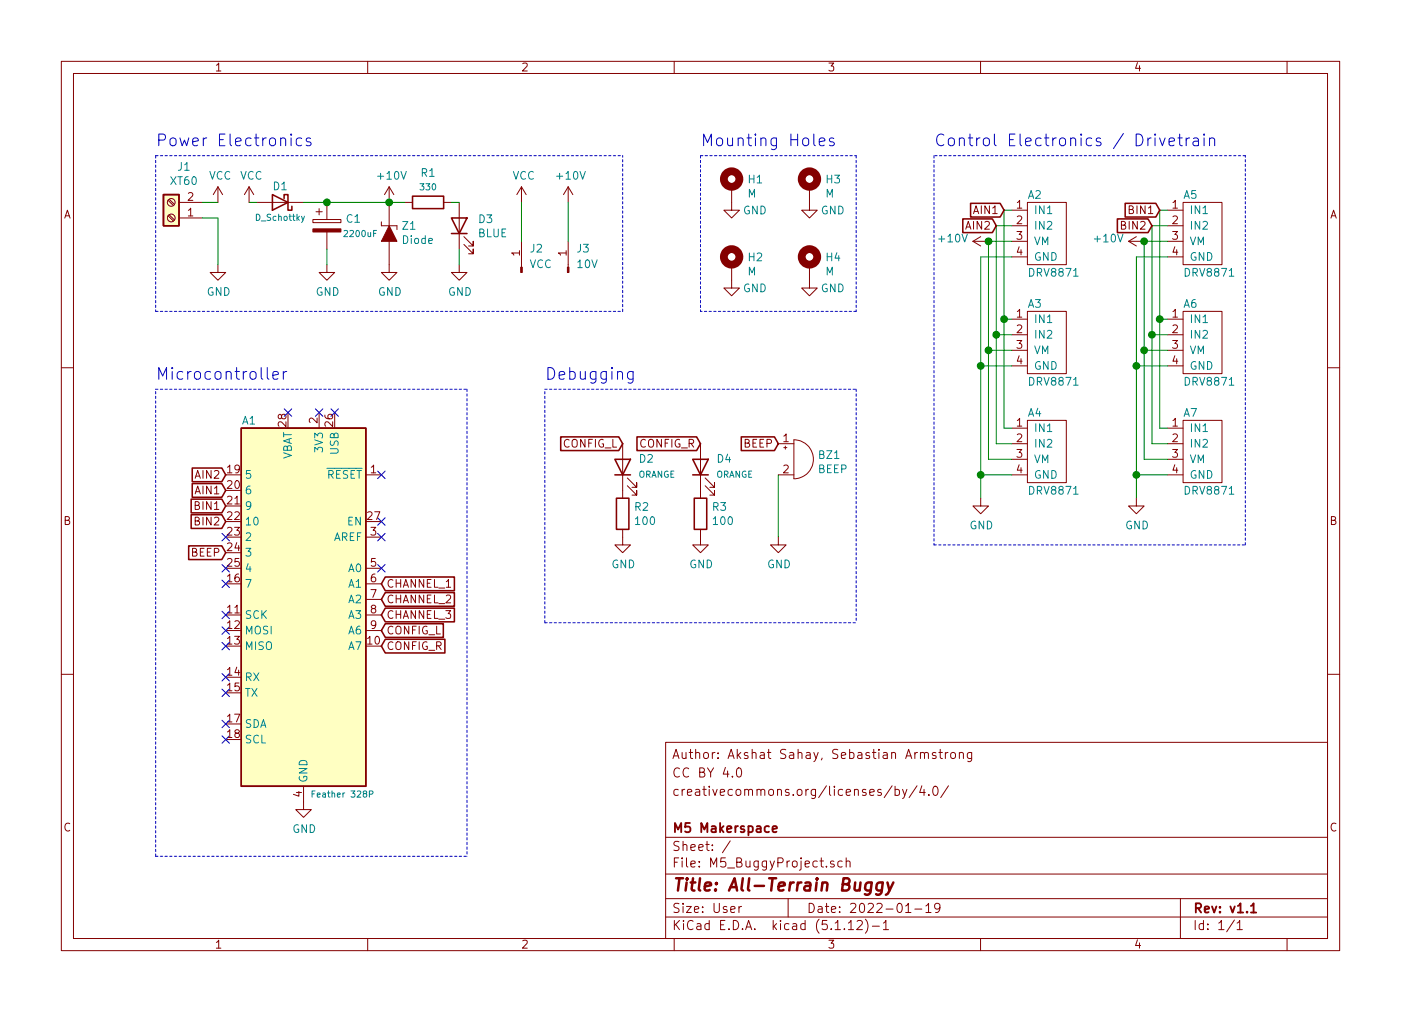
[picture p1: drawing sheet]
EESchema Schematic File Version 4
EELAYER 30 0
EELAYER END
$Descr User 9000 6500
encoding utf-8
Sheet 1 1
Title "All-Terrain Buggy "
Date "2022-01-19"
Rev "v1.1"
Comp "M5 Makerspace "
Comment1 ""
Comment2 "creativecommons.org/licenses/by/4.0/"
Comment3 "CC BY 4.0"
Comment4 "Author: Akshat Sahay, Sebastian Armstrong "
$EndDescr
$Comp
L Connector:Screw_Terminal_01x02 J1
U 1 1
P 1100 1400
F 0 "J1" H 1018 1075 50  0000 C CNN
F 1 "XT60" H 1018 1166 50  0000 C CNN
F 2 "Connector_AMASS:AMASS_XT60-M_1x02_P7.20mm_Vertical" H 1100 1400 50  0001 C CNN
F 3 "~" H 1100 1400 50  0001 C CNN
	1    1100 1400
	-1   0    0    1   
$EndComp
$Comp
L power:VCC #PWR01
U 1 1
P 1400 1300
F 0 "#PWR01" H 1400 1150 50  0001 C CNN
F 1 "VCC" H 1415 1473 50  0000 C CNN
F 2 "" H 1400 1300 50  0001 C CNN
F 3 "" H 1400 1300 50  0001 C CNN
	1    1400 1300
	1    0    0    -1  
$EndComp
Wire Notes Line
	1000 1000 1000 2000
Wire Wire Line
	1300 1300 1400 1300
Wire Wire Line
	1300 1400 1400 1400
Text Notes 1000 950  0    75   ~ 0
Power Electronics\n
Text Notes 6000 950  0    75   ~ 0
Control Electronics / Drivetrain
Wire Notes Line
	6000 1000 6000 3500
Wire Notes Line
	6000 3500 8000 3500
Wire Notes Line
	8000 1000 6000 1000
Wire Notes Line
	8000 3500 8000 1000
Wire Notes Line
	1000 5500 1000 2500
Text Notes 1000 2450 0    75   ~ 0
Microcontroller
$Comp
L power:GND #PWR02
U 1 1
P 1400 1700
F 0 "#PWR02" H 1400 1450 50  0001 C CNN
F 1 "GND" H 1405 1527 50  0000 C CNN
F 2 "" H 1400 1700 50  0001 C CNN
F 3 "" H 1400 1700 50  0001 C CNN
	1    1400 1700
	1    0    0    -1  
$EndComp
Wire Notes Line
	3000 2500 3000 5500
Wire Notes Line
	1000 2500 3000 2500
Wire Wire Line
	1650 1300 1600 1300
$Comp
L power:VCC #PWR0102
U 1 1
P 1600 1300
F 0 "#PWR0102" H 1600 1150 50  0001 C CNN
F 1 "VCC" H 1615 1473 50  0000 C CNN
F 2 "" H 1600 1300 50  0001 C CNN
F 3 "" H 1600 1300 50  0001 C CNN
	1    1600 1300
	1    0    0    -1  
$EndComp
$Comp
L Device:D_Schottky D1
U 1 1
P 1800 1300
F 0 "D1" H 1800 1200 50  0000 C CNN
F 1 "D_Schottky" H 1800 1400 40  0000 C CNN
F 2 "Package_TO_SOT_THT:TO-220-2_Vertical" H 1800 1300 50  0001 C CNN
F 3 "~" H 1800 1300 50  0001 C CNN
	1    1800 1300
	-1   0    0    1   
$EndComp
Connection ~ 2100 1300
Wire Wire Line
	2100 1300 2500 1300
Connection ~ 2500 1300
Wire Wire Line
	2500 1300 2600 1300
Wire Wire Line
	2950 1300 2900 1300
$Comp
L Device:LED D3
U 1 1
P 2950 1450
F 0 "D3" V 2989 1332 50  0000 R CNN
F 1 "BLUE" V 2898 1332 50  0000 R CNN
F 2 "LED_SMD:LED_1206_3216Metric" H 2950 1450 50  0001 C CNN
F 3 "~" H 2950 1450 50  0001 C CNN
	1    2950 1450
	0    -1   -1   0   
$EndComp
$Comp
L Device:R R1
U 1 1
P 2750 1300
F 0 "R1" V 2559 1300 50  0000 C CNN
F 1 "330" V 2650 1300 40  0000 C CNN
F 2 "Resistor_SMD:R_1206_3216Metric" V 2680 1300 50  0001 C CNN
F 3 "~" H 2750 1300 50  0001 C CNN
	1    2750 1300
	0    1    1    0   
$EndComp
$Comp
L power:GND #PWR06
U 1 1
P 2500 1700
F 0 "#PWR06" H 2500 1450 50  0001 C CNN
F 1 "GND" H 2505 1527 50  0000 C CNN
F 2 "" H 2500 1700 50  0001 C CNN
F 3 "" H 2500 1700 50  0001 C CNN
	1    2500 1700
	1    0    0    -1  
$EndComp
$Comp
L Device:CP C1
U 1 1
P 2100 1450
F 0 "C1" H 2218 1496 50  0000 L CNN
F 1 "2200uF" H 2200 1400 40  0000 L CNN
F 2 "Capacitor_THT:CP_Radial_D10.0mm_P5.00mm" H 2138 1300 50  0001 C CNN
F 3 "~" H 2100 1450 50  0001 C CNN
	1    2100 1450
	1    0    0    -1  
$EndComp
Wire Wire Line
	1950 1300 2100 1300
$Comp
L dk_Diodes-Zener-Single:1N5231BTR Z1
U 1 1
P 2500 1500
F 0 "Z1" V 2546 1422 50  0000 R CNN
F 1 "Diode" V 2455 1422 50  0000 R CNN
F 2 "digikey-footprints:DO-214AC" H 2700 1700 60  0001 L CNN
F 3 "https://www.onsemi.com/pub/Collateral/1N5221B-D.PDF" H 2700 1800 60  0001 L CNN
F 4 "1N5231BFSCT-ND" H 2700 1900 60  0001 L CNN "Digi-Key_PN"
F 5 "1N5231BTR" H 2700 2000 60  0001 L CNN "MPN"
F 6 "Discrete Semiconductor Products" H 2700 2100 60  0001 L CNN "Category"
F 7 "Diodes - Zener - Single" H 2700 2200 60  0001 L CNN "Family"
F 8 "https://www.onsemi.com/pub/Collateral/1N5221B-D.PDF" H 2700 2300 60  0001 L CNN "DK_Datasheet_Link"
F 9 "/product-detail/en/on-semiconductor/1N5231BTR/1N5231BFSCT-ND/1532765" H 2700 2400 60  0001 L CNN "DK_Detail_Page"
F 10 "DIODE ZENER 5.1V 500MW DO35" H 2700 2500 60  0001 L CNN "Description"
F 11 "ON Semiconductor" H 2700 2600 60  0001 L CNN "Manufacturer"
F 12 "Active" H 2700 2700 60  0001 L CNN "Status"
	1    2500 1500
	0    -1   -1   0   
$EndComp
Wire Wire Line
	1400 1400 1400 1700
$Comp
L power:GND #PWR04
U 1 1
P 2100 1700
F 0 "#PWR04" H 2100 1450 50  0001 C CNN
F 1 "GND" H 2105 1527 50  0000 C CNN
F 2 "" H 2100 1700 50  0001 C CNN
F 3 "" H 2100 1700 50  0001 C CNN
	1    2100 1700
	1    0    0    -1  
$EndComp
$Comp
L power:GND #PWR07
U 1 1
P 2950 1700
F 0 "#PWR07" H 2950 1450 50  0001 C CNN
F 1 "GND" H 2955 1527 50  0000 C CNN
F 2 "" H 2950 1700 50  0001 C CNN
F 3 "" H 2950 1700 50  0001 C CNN
	1    2950 1700
	1    0    0    -1  
$EndComp
Wire Wire Line
	2100 1600 2100 1700
Wire Wire Line
	2950 1600 2950 1700
Wire Notes Line
	4500 1000 5500 1000
Text Notes 4500 950  0    75   ~ 0
Mounting Holes
Wire Notes Line
	1000 1000 4000 1000
Wire Notes Line
	1000 2000 4000 2000
$Comp
L Connector:Conn_01x01_Male J2
U 1 1
P 3350 1750
F 0 "J2" V 3500 1700 50  0000 R CNN
F 1 "VCC" V 3400 1700 50  0000 R CNN
F 2 "TestPoint:TestPoint_Loop_D1.80mm_Drill1.0mm_Beaded" H 3350 1750 50  0001 C CNN
F 3 "~" H 3350 1750 50  0001 C CNN
	1    3350 1750
	0    -1   -1   0   
$EndComp
$Comp
L Connector:Conn_01x01_Male J3
U 1 1
P 3650 1750
F 0 "J3" V 3800 1700 50  0000 R CNN
F 1 "10V" V 3700 1700 50  0000 R CNN
F 2 "TestPoint:TestPoint_Loop_D1.80mm_Drill1.0mm_Beaded" H 3650 1750 50  0001 C CNN
F 3 "~" H 3650 1750 50  0001 C CNN
	1    3650 1750
	0    -1   -1   0   
$EndComp
Wire Notes Line
	4000 2000 4000 1000
Wire Wire Line
	3350 1550 3350 1300
Wire Wire Line
	3650 1550 3650 1300
$Comp
L power:VCC #PWR010
U 1 1
P 3350 1300
F 0 "#PWR010" H 3350 1150 50  0001 C CNN
F 1 "VCC" H 3365 1473 50  0000 C CNN
F 2 "" H 3350 1300 50  0001 C CNN
F 3 "" H 3350 1300 50  0001 C CNN
	1    3350 1300
	1    0    0    -1  
$EndComp
$Comp
L power:+10V #PWR08
U 1 1
P 2500 1300
F 0 "#PWR08" H 2500 1150 50  0001 C CNN
F 1 "+10V" H 2515 1473 50  0000 C CNN
F 2 "" H 2500 1300 50  0001 C CNN
F 3 "" H 2500 1300 50  0001 C CNN
	1    2500 1300
	1    0    0    -1  
$EndComp
$Comp
L power:+10V #PWR09
U 1 1
P 3650 1300
F 0 "#PWR09" H 3650 1150 50  0001 C CNN
F 1 "+10V" H 3665 1473 50  0000 C CNN
F 2 "" H 3650 1300 50  0001 C CNN
F 3 "" H 3650 1300 50  0001 C CNN
	1    3650 1300
	1    0    0    -1  
$EndComp
Text GLabel 1450 3150 0    50   Input ~ 0
AIN1
Text GLabel 1450 3050 0    50   Input ~ 0
AIN2
NoConn ~ 1450 4050
Wire Notes Line
	1000 5500 3000 5500
Text GLabel 2450 3850 2    50   Input ~ 0
CHANNEL_2
Text GLabel 2450 3750 2    50   Input ~ 0
CHANNEL_1
$Comp
L MCU_Module:Adafruit_Feather_328P A1
U 1 1
P 1950 3850
F 0 "A1" H 1600 5000 50  0000 C CNN
F 1 "Feather 328P" H 2200 2600 40  0000 C CNN
F 2 "Module:Adafruit_Feather" H 2050 2500 50  0001 L CNN
F 3 "https://cdn-learn.adafruit.com/downloads/pdf/adafruit-feather.pdf" H 1950 3050 50  0001 C CNN
	1    1950 3850
	1    0    0    -1  
$EndComp
NoConn ~ 1450 3450
Text GLabel 1450 3250 0    50   Input ~ 0
BIN1
Text GLabel 1450 3350 0    50   Input ~ 0
BIN2
$Comp
L power:GND #PWR0101
U 1 1
P 1950 5150
F 0 "#PWR0101" H 1950 4900 50  0001 C CNN
F 1 "GND" H 1955 4977 50  0000 C CNN
F 2 "" H 1950 5150 50  0001 C CNN
F 3 "" H 1950 5150 50  0001 C CNN
	1    1950 5150
	1    0    0    -1  
$EndComp
NoConn ~ 1850 2650
NoConn ~ 2050 2650
NoConn ~ 2150 2650
NoConn ~ 2450 3050
NoConn ~ 2450 3350
NoConn ~ 2450 3450
NoConn ~ 1450 4350
NoConn ~ 1450 4450
NoConn ~ 1450 4650
NoConn ~ 1450 4750
NoConn ~ 1450 3650
NoConn ~ 1450 3750
NoConn ~ 1450 3950
NoConn ~ 1450 4150
NoConn ~ 2450 3650
Wire Notes Line
	5500 2000 4500 2000
Wire Notes Line
	5500 1000 5500 2000
Wire Notes Line
	4500 1000 4500 2000
$Comp
L Mechanical:MountingHole_Pad H1
U 1 1
P 4700 1200
F 0 "H1" H 4800 1249 50  0000 L CNN
F 1 "M" H 4800 1158 50  0000 L CNN
F 2 "MountingHole:MountingHole_3.2mm_M3_Pad_Via" H 4700 1200 50  0001 C CNN
F 3 "~" H 4700 1200 50  0001 C CNN
	1    4700 1200
	1    0    0    -1  
$EndComp
$Comp
L Mechanical:MountingHole_Pad H2
U 1 1
P 4700 1700
F 0 "H2" H 4800 1749 50  0000 L CNN
F 1 "M" H 4800 1658 50  0000 L CNN
F 2 "MountingHole:MountingHole_3.2mm_M3_Pad_Via" H 4700 1700 50  0001 C CNN
F 3 "~" H 4700 1700 50  0001 C CNN
	1    4700 1700
	1    0    0    -1  
$EndComp
$Comp
L Mechanical:MountingHole_Pad H4
U 1 1
P 5200 1700
F 0 "H4" H 5300 1749 50  0000 L CNN
F 1 "M" H 5300 1658 50  0000 L CNN
F 2 "MountingHole:MountingHole_3.2mm_M3_Pad_Via" H 5200 1700 50  0001 C CNN
F 3 "~" H 5200 1700 50  0001 C CNN
	1    5200 1700
	1    0    0    -1  
$EndComp
$Comp
L Mechanical:MountingHole_Pad H3
U 1 1
P 5200 1200
F 0 "H3" H 5300 1249 50  0000 L CNN
F 1 "M" H 5300 1158 50  0000 L CNN
F 2 "MountingHole:MountingHole_3.2mm_M3_Pad_Via" H 5200 1200 50  0001 C CNN
F 3 "~" H 5200 1200 50  0001 C CNN
	1    5200 1200
	1    0    0    -1  
$EndComp
$Comp
L power:GND #PWR012
U 1 1
P 4700 1300
F 0 "#PWR012" H 4700 1050 50  0001 C CNN
F 1 "GND" H 4850 1250 50  0000 C CNN
F 2 "" H 4700 1300 50  0001 C CNN
F 3 "" H 4700 1300 50  0001 C CNN
	1    4700 1300
	1    0    0    -1  
$EndComp
$Comp
L power:GND #PWR014
U 1 1
P 5200 1300
F 0 "#PWR014" H 5200 1050 50  0001 C CNN
F 1 "GND" H 5350 1250 50  0000 C CNN
F 2 "" H 5200 1300 50  0001 C CNN
F 3 "" H 5200 1300 50  0001 C CNN
	1    5200 1300
	1    0    0    -1  
$EndComp
$Comp
L power:GND #PWR013
U 1 1
P 4700 1800
F 0 "#PWR013" H 4700 1550 50  0001 C CNN
F 1 "GND" H 4850 1750 50  0000 C CNN
F 2 "" H 4700 1800 50  0001 C CNN
F 3 "" H 4700 1800 50  0001 C CNN
	1    4700 1800
	1    0    0    -1  
$EndComp
$Comp
L power:GND #PWR015
U 1 1
P 5200 1800
F 0 "#PWR015" H 5200 1550 50  0001 C CNN
F 1 "GND" H 5350 1750 50  0000 C CNN
F 2 "" H 5200 1800 50  0001 C CNN
F 3 "" H 5200 1800 50  0001 C CNN
	1    5200 1800
	1    0    0    -1  
$EndComp
Text GLabel 2450 4050 2    50   Input ~ 0
CONFIG_L
Text GLabel 2450 4150 2    50   Input ~ 0
CONFIG_R
Text GLabel 1450 3550 0    50   Input ~ 0
BEEP
Wire Notes Line
	3500 4000 3500 2500
$Comp
L Device:LED D4
U 1 1
P 4500 3000
F 0 "D4" V 4550 2900 50  0000 R CNN
F 1 "ORANGE" V 4450 2900 40  0000 R CNN
F 2 "LED_SMD:LED_1206_3216Metric" H 4500 3000 50  0001 C CNN
F 3 "~" H 4500 3000 50  0001 C CNN
	1    4500 3000
	0    -1   -1   0   
$EndComp
Wire Notes Line
	5500 2500 5500 4000
Wire Notes Line
	3500 2500 5500 2500
Wire Notes Line
	3500 4000 5500 4000
$Comp
L Device:R R2
U 1 1
P 4000 3300
F 0 "R2" H 4070 3346 50  0000 L CNN
F 1 "100" H 4070 3255 50  0000 L CNN
F 2 "Resistor_SMD:R_1206_3216Metric" V 3930 3300 50  0001 C CNN
F 3 "~" H 4000 3300 50  0001 C CNN
	1    4000 3300
	1    0    0    -1  
$EndComp
$Comp
L Device:R R3
U 1 1
P 4500 3300
F 0 "R3" H 4570 3346 50  0000 L CNN
F 1 "100" H 4570 3255 50  0000 L CNN
F 2 "Resistor_SMD:R_1206_3216Metric" V 4430 3300 50  0001 C CNN
F 3 "~" H 4500 3300 50  0001 C CNN
	1    4500 3300
	1    0    0    -1  
$EndComp
$Comp
L power:GND #PWR017
U 1 1
P 4000 3450
F 0 "#PWR017" H 4000 3200 50  0001 C CNN
F 1 "GND" H 4005 3277 50  0000 C CNN
F 2 "" H 4000 3450 50  0001 C CNN
F 3 "" H 4000 3450 50  0001 C CNN
	1    4000 3450
	1    0    0    -1  
$EndComp
$Comp
L power:GND #PWR018
U 1 1
P 4500 3450
F 0 "#PWR018" H 4500 3200 50  0001 C CNN
F 1 "GND" H 4505 3277 50  0000 C CNN
F 2 "" H 4500 3450 50  0001 C CNN
F 3 "" H 4500 3450 50  0001 C CNN
	1    4500 3450
	1    0    0    -1  
$EndComp
$Comp
L power:GND #PWR019
U 1 1
P 5000 3450
F 0 "#PWR019" H 5000 3200 50  0001 C CNN
F 1 "GND" H 5005 3277 50  0000 C CNN
F 2 "" H 5000 3450 50  0001 C CNN
F 3 "" H 5000 3450 50  0001 C CNN
	1    5000 3450
	1    0    0    -1  
$EndComp
Text GLabel 4000 2850 0    50   Input ~ 0
CONFIG_L
Text GLabel 4500 2850 0    50   Input ~ 0
CONFIG_R
Text GLabel 5000 2850 0    50   Input ~ 0
BEEP
Wire Wire Line
	5000 3050 5000 3450
Connection ~ 7350 1550
$Comp
L power:+10V #PWR016
U 1 1
P 7350 1550
F 0 "#PWR016" H 7350 1400 50  0001 C CNN
F 1 "+10V" V 7365 1678 50  0000 L CNN
F 2 "" H 7350 1550 50  0001 C CNN
F 3 "" H 7350 1550 50  0001 C CNN
	1    7350 1550
	0    -1   -1   0   
$EndComp
Connection ~ 6350 1550
$Comp
L power:+10V #PWR011
U 1 1
P 6350 1550
F 0 "#PWR011" H 6350 1400 50  0001 C CNN
F 1 "+10V" V 6365 1678 50  0000 L CNN
F 2 "" H 6350 1550 50  0001 C CNN
F 3 "" H 6350 1550 50  0001 C CNN
	1    6350 1550
	0    -1   -1   0   
$EndComp
$Comp
L Buggy_Components:Adafruit_DRV8871_Breakout A4
U 1 1
P 6750 2900
F 0 "A4" H 6600 3150 50  0000 L CNN
F 1 "DRV8871" H 6600 2650 50  0000 L CNN
F 2 "Connector_PinSocket_2.54mm:PinSocket_1x04_P2.54mm_Vertical" H 6650 2900 50  0001 C CNN
F 3 "" H 6650 2900 50  0001 C CNN
	1    6750 2900
	1    0    0    -1  
$EndComp
$Comp
L Buggy_Components:Adafruit_DRV8871_Breakout A3
U 1 1
P 6750 2200
F 0 "A3" H 6600 2450 50  0000 L CNN
F 1 "DRV8871" H 6600 1950 50  0000 L CNN
F 2 "Connector_PinSocket_2.54mm:PinSocket_1x04_P2.54mm_Vertical" H 6650 2200 50  0001 C CNN
F 3 "" H 6650 2200 50  0001 C CNN
	1    6750 2200
	1    0    0    -1  
$EndComp
$Comp
L Buggy_Components:Adafruit_DRV8871_Breakout A2
U 1 1
P 6750 1500
F 0 "A2" H 6600 1750 50  0000 L CNN
F 1 "DRV8871" H 6600 1250 50  0000 L CNN
F 2 "Connector_PinSocket_2.54mm:PinSocket_1x04_P2.54mm_Vertical" H 6650 1500 50  0001 C CNN
F 3 "" H 6650 1500 50  0001 C CNN
	1    6750 1500
	1    0    0    -1  
$EndComp
Wire Wire Line
	6500 1350 6450 1350
Wire Wire Line
	6450 1350 6450 2050
Wire Wire Line
	6450 2050 6500 2050
Wire Wire Line
	6450 2050 6450 2750
Wire Wire Line
	6450 2750 6500 2750
Connection ~ 6450 2050
Wire Wire Line
	6500 1450 6400 1450
Wire Wire Line
	6400 1450 6400 2150
Wire Wire Line
	6400 2150 6500 2150
Wire Wire Line
	6400 2150 6400 2850
Wire Wire Line
	6400 2850 6500 2850
Connection ~ 6400 2150
Wire Wire Line
	6500 1550 6350 1550
Wire Wire Line
	6350 1550 6350 2250
Wire Wire Line
	6350 2950 6500 2950
Wire Wire Line
	6350 2250 6500 2250
Connection ~ 6350 2250
Wire Wire Line
	6350 2250 6350 2950
Wire Wire Line
	6500 1650 6300 1650
Wire Wire Line
	6300 1650 6300 2350
Wire Wire Line
	6300 3050 6500 3050
Wire Wire Line
	6300 2350 6500 2350
Connection ~ 6300 2350
Wire Wire Line
	6300 2350 6300 3050
Text GLabel 6450 1350 0    50   Input ~ 0
AIN1
Text GLabel 6400 1450 0    50   Input ~ 0
AIN2
$Comp
L Buggy_Components:Adafruit_DRV8871_Breakout A7
U 1 1
P 7750 2900
F 0 "A7" H 7600 3150 50  0000 L CNN
F 1 "DRV8871" H 7600 2650 50  0000 L CNN
F 2 "Connector_PinSocket_2.54mm:PinSocket_1x04_P2.54mm_Vertical" H 7650 2900 50  0001 C CNN
F 3 "" H 7650 2900 50  0001 C CNN
	1    7750 2900
	1    0    0    -1  
$EndComp
$Comp
L Buggy_Components:Adafruit_DRV8871_Breakout A6
U 1 1
P 7750 2200
F 0 "A6" H 7600 2450 50  0000 L CNN
F 1 "DRV8871" H 7600 1950 50  0000 L CNN
F 2 "Connector_PinSocket_2.54mm:PinSocket_1x04_P2.54mm_Vertical" H 7650 2200 50  0001 C CNN
F 3 "" H 7650 2200 50  0001 C CNN
	1    7750 2200
	1    0    0    -1  
$EndComp
$Comp
L Buggy_Components:Adafruit_DRV8871_Breakout A5
U 1 1
P 7750 1500
F 0 "A5" H 7600 1750 50  0000 L CNN
F 1 "DRV8871" H 7600 1250 50  0000 L CNN
F 2 "Connector_PinSocket_2.54mm:PinSocket_1x04_P2.54mm_Vertical" H 7650 1500 50  0001 C CNN
F 3 "" H 7650 1500 50  0001 C CNN
	1    7750 1500
	1    0    0    -1  
$EndComp
Wire Wire Line
	7500 1350 7450 1350
Wire Wire Line
	7450 1350 7450 2050
Wire Wire Line
	7450 2050 7500 2050
Wire Wire Line
	7450 2050 7450 2750
Wire Wire Line
	7450 2750 7500 2750
Connection ~ 7450 2050
Wire Wire Line
	7500 1450 7400 1450
Wire Wire Line
	7400 1450 7400 2150
Wire Wire Line
	7400 2150 7500 2150
Wire Wire Line
	7400 2150 7400 2850
Wire Wire Line
	7400 2850 7500 2850
Connection ~ 7400 2150
Wire Wire Line
	7500 1550 7350 1550
Wire Wire Line
	7350 1550 7350 2250
Wire Wire Line
	7350 2950 7500 2950
Wire Wire Line
	7350 2250 7500 2250
Connection ~ 7350 2250
Wire Wire Line
	7350 2250 7350 2950
Wire Wire Line
	7500 1650 7300 1650
Wire Wire Line
	7300 1650 7300 2350
Wire Wire Line
	7300 3050 7500 3050
Wire Wire Line
	7300 2350 7500 2350
Connection ~ 7300 2350
Wire Wire Line
	7300 2350 7300 3050
Text GLabel 7450 1350 0    50   Input ~ 0
BIN1
Text GLabel 7400 1450 0    50   Input ~ 0
BIN2
$Comp
L power:GND #PWR03
U 1 1
P 6300 3200
F 0 "#PWR03" H 6300 2950 50  0001 C CNN
F 1 "GND" H 6305 3027 50  0000 C CNN
F 2 "" H 6300 3200 50  0001 C CNN
F 3 "" H 6300 3200 50  0001 C CNN
	1    6300 3200
	1    0    0    -1  
$EndComp
$Comp
L power:GND #PWR05
U 1 1
P 7300 3200
F 0 "#PWR05" H 7300 2950 50  0001 C CNN
F 1 "GND" H 7305 3027 50  0000 C CNN
F 2 "" H 7300 3200 50  0001 C CNN
F 3 "" H 7300 3200 50  0001 C CNN
	1    7300 3200
	1    0    0    -1  
$EndComp
Wire Wire Line
	6300 3050 6300 3200
Connection ~ 6300 3050
Wire Wire Line
	7300 3050 7300 3200
Connection ~ 7300 3050
Text Notes 3500 2450 0    75   ~ 0
Debugging
Text GLabel 2450 3950 2    50   Input ~ 0
CHANNEL_3
$Comp
L Device:LED D2
U 1 1
P 4000 3000
F 0 "D2" V 4050 2900 50  0000 R CNN
F 1 "ORANGE" V 3950 2900 40  0000 R CNN
F 2 "LED_SMD:LED_1206_3216Metric" H 4000 3000 50  0001 C CNN
F 3 "~" H 4000 3000 50  0001 C CNN
	1    4000 3000
	0    -1   -1   0   
$EndComp
$Comp
L Device:Buzzer BZ1
U 1 1
P 5100 2950
F 0 "BZ1" H 5252 2979 50  0000 L CNN
F 1 "BEEP" H 5252 2888 50  0000 L CNN
F 2 "Buzzer_Beeper:Buzzer_12x9.5RM7.6" V 5075 3050 50  0001 C CNN
F 3 "~" V 5075 3050 50  0001 C CNN
	1    5100 2950
	1    0    0    -1  
$EndComp
$EndSCHEMATC
